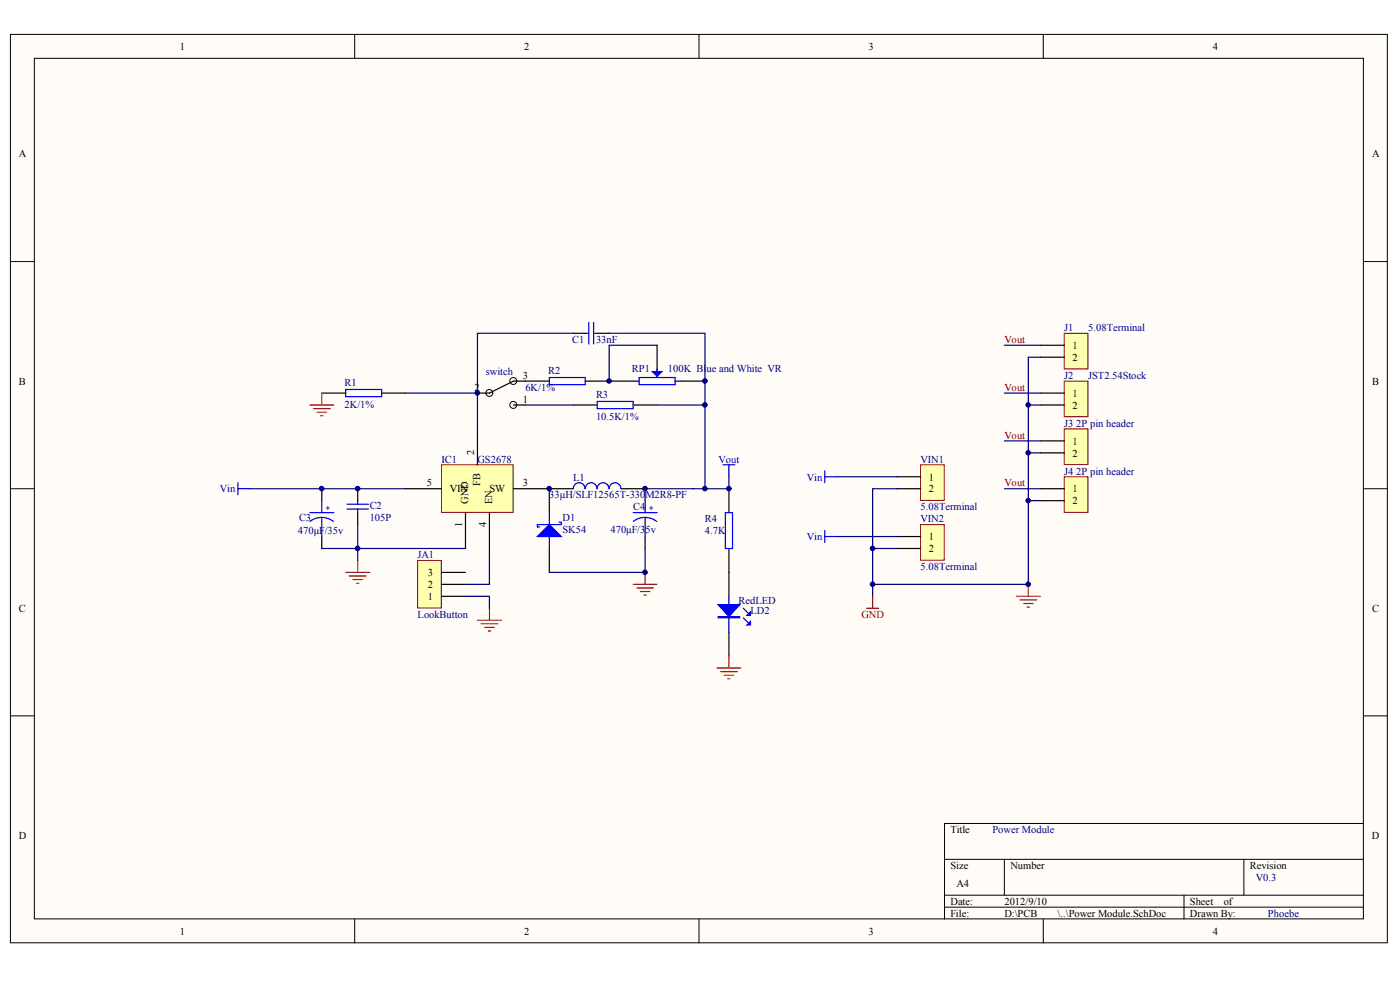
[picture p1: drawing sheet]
<svg xmlns="http://www.w3.org/2000/svg" width="290mm" height="203mm" viewBox="0 0 290 203" stroke-linecap="round" stroke-linejoin="round" font-family="sans-serif">
<g fill="#fffcf8" stroke="#000" stroke-width=".21">
<path d="M2.2 7.1h285.2v188h-285.2z"/>
<path d="M7.1 12.1h275.3v178h-275.3z"/>
</g>
<g fill="none" stroke="#000" stroke-width=".21">
<path d="M73.5 7.1v5M144.8 7.1v5M216.1 7.1v5M2.2 54.1h4.9M282.4 54.1h5M2.2 101.1h4.9M282.4 101.1h5M2.2 148.1h4.9M282.4 148.1h5M195.6 177.8h86.8M208 177.8v7.4M257.6 177.8v7.4"/>
<path d="M282.4 170.4h-86.8v19.8M73.5 190.2v4.9M144.8 190.2v4.9M195.6 185.2h86.8M195.6 187.7h86.8M216.1 190.2v4.9M245.2 185.2v5"/>
</g>
<path d="M118.7 69h2.5M123.7 69h2.5M66.6 81.3h5M79.1 81.3h4.9M66.6 101.1v2.5M66.6 111v2.5M74.1 101.1v2.5M74.1 106.1v2.4M113.8 113.5v4.9M118.7 101.1h-4.9v5M128.7 101.1h4.9v2.5M133.6 111v2.5" fill="none" stroke="#000" stroke-width=".25"/>
<g fill="none" stroke="#00f" stroke-width=".25">
<path d="M121.2 69h.8M122 66.7v4.5M123 69h.7M123 66.7v4.5M71.6 80.6h7.5v1.5h-7.5zM64.2 106.1h4.9M66.6 107.1l1.6 .3 .9 .5M66.6 107.1l-1.5 .3-.9 .5M66.6 103.6v2.5M66.6 107.1v3.9M71.9 104.3h4.4M71.9 105.3h4.4"/>
<path d="M74.1 103.6v.7M74.1 105.3v.8M113.8 106.1v2.4M113.8 111v2.5M115.8 108.1h.5v.4h-5v.5h.5M121.2 101.1a1.22 1.22 0 0 0-1.2-1.2 1.22 1.22 0 0 0-1.3 1.2M123.6 101.1a1.22 1.22 0 0 0-1.2-1.2 1.22 1.22 0 0 0-1.2 1.2M126.1 101.1a1.22 1.22 0 0 0-1.2-1.2 1.22 1.22 0 0 0-1.2 1.2M128.6 101.1a1.22 1.22 0 0 0-1.2-1.2 1.22 1.22 0 0 0-1.2 1.2M131.1 106.1h5M133.6 107.1l1.5 .3 .9 .5M133.6 107.1l-1.5 .3-.9 .5"/>
<path d="M133.6 103.6v2.5M133.6 107.1v3.9"/>
</g>
<path d="M64.2 83.8h4.9M64.9 84.6h3.5M65.7 85.3h1.9M66.4 86h.5M66.6 81.3v2.5M71.6 118.4h5M72.4 119.2h3.4M73.1 119.9h2M74.1 116v2.4M73.8 120.7h.5" fill="none" stroke="#f00" stroke-width=".25"/>
<path d="M111.3 111l2.5-2.5 2.5 2.5z" fill="#00f" stroke="#00f" stroke-width=".25"/>
<path d="M91.5 96.2h14.8v9.8h-14.8z" fill="#ffffb0" stroke="#800000" stroke-width=".21"/>
<path d="M98.9 88.8v7.4M84 101.1h7.5M96.4 106.1v7.4M101.4 106.1v7.4M106.3 101.1h7.5M151 101.1v5M151 113.5v9.9M151 130.8v5" fill="none" stroke="#000" stroke-width=".25"/>
<path d="M74.1 108.5v7.5M133.6 113.5v4.9h-19.8" fill="none" stroke="#000080" stroke-width=".25"/>
<g fill="none" stroke="#f00" stroke-width=".25">
<path d="M133.6 118.4v2.5M98.9 128.3h5M99.6 129.1h3.5M100.4 129.8h2M101.1 130.6h.5M101.4 125.9v2.4M131.1 120.9h5M131.9 121.7h3.5M132.6 122.4h2M133.4 123.1h.5M148.5 138.2h5M149.2 139h3.5"/>
<path d="M150 139.7h2M151 135.8v2.4M150.7 140.5h.5"/>
</g>
<path d="M49.3 99.9v2.5M149.7 96.2h2.5M151 96.2v2.5M49.3 101.1h2.5M150.2 106.1h1.5v7.4h-1.5zM151 123.4v7.4M154 127.8l1 1M154 125.9l1 1" fill="none" stroke="#00f" stroke-width=".25"/>
<g fill="#00f" stroke="#00f" stroke-width=".25">
<path d="M148.8 125.1h4.4l-2.2 2.5z"/>
<path d="M154.7 129.3l.7-.7v.7z"/>
<path d="M154.7 127.4l.7-.8v.8z"/>
<path d="M148.8 127.6h4.4v.2h-4.4z" fill-rule="evenodd"/>
</g>
<path d="M190.7 96.2h4.9v7.4h-4.9z" fill="#ffffb0" stroke="#800000" stroke-width=".21"/>
<path d="M185.7 98.7h5M185.7 101.1h5" fill="none" stroke="#000" stroke-width=".25"/>
<path d="M190.7 108.5h4.9v7.4h-4.9z" fill="#ffffb0" stroke="#800000" stroke-width=".21"/>
<path d="M185.7 111h5M185.7 113.5h5" fill="none" stroke="#000" stroke-width=".25"/>
<path d="M220.4 69h4.9v7.3h-4.9z" fill="#ffffb0" stroke="#800000" stroke-width=".21"/>
<path d="M215.5 71.4h4.9M215.5 73.9h4.9" fill="none" stroke="#000" stroke-width=".25"/>
<path d="M173.3 98.7h12.4M173.3 111h12.4M180.8 113.5h4.9M185.7 101.1h-4.9v22.3" fill="none" stroke="#000080" stroke-width=".25"/>
<path d="M170.8 97.4v2.5M170.8 98.7h2.5M170.8 109.8v2.5M170.8 111h2.5" fill="none" stroke="#00f" stroke-width=".25"/>
<path d="M86.5 116h4.9v9.8h-4.9z" fill="#ffffb0" stroke="#800000" stroke-width=".21"/>
<path d="M91.5 118.4h4.9M91.5 123.4h4.9M91.5 120.9h4.9" fill="none" stroke="#000" stroke-width=".25"/>
<path d="M220.4 98.7h4.9v7.3h-4.9z" fill="#ffffb0" stroke="#800000" stroke-width=".21"/>
<path d="M215.5 101.1h4.9M215.5 103.6h4.9" fill="none" stroke="#000" stroke-width=".25"/>
<path d="M220.4 88.8h4.9v7.3h-4.9z" fill="#ffffb0" stroke="#800000" stroke-width=".21"/>
<path d="M113.8 78.9h-7.5l-4.9 2.4h-2.5M121.2 78.9h9.9M136.1 71.4v5M141.1 78.9h4.9M106.3 83.8h2.5M118.7 83.8h5M131.1 83.8h5M215.5 91.2h4.9M215.5 93.7h4.9" fill="none" stroke="#000" stroke-width=".25"/>
<path d="M210.5 123.4h5M211.3 124.1h3.4M212 124.9h2M212.7 125.6h.5M213 120.9v2.5" fill="none" stroke="#f00" stroke-width=".25"/>
<path d="M179.5 125.9h2.5M180.8 123.4v2.5" fill="none" stroke="#800000" stroke-width=".25"/>
<g fill="none" stroke="#000080" stroke-width=".25">
<path d="M118.7 69h-19.8v19.8M126.2 69h19.8v14.8M136.1 71.4h-9.9v7.5M208 71.4h7.5M84 81.3h14.9M108.8 83.8h9.9M136.1 83.8h9.9M146 83.8v17.3M151 98.7v2.4h-5M208 91.2h7.5M213 93.7h2.5M66.6 113.5h29.8"/>
<path d="M101.4 113.5v7.4h-5M133.6 101.1h12.4M208 101.1h7.5M213 103.6h2.5M96.4 123.4h5v2.5"/>
</g>
<path d="M113.8 78.1h7.4v1.5h-7.4zM131.1 78.9h1.3M132.4 78.1h7.4v1.5h-7.4zM136.1 76.4v1.7M139.8 78.9h1.3M123.7 83.1h7.4v1.5h-7.4z" fill="none" stroke="#00f" stroke-width=".25"/>
<path d="M135.1 76.9h2l-1 1z" fill="#00f" stroke="#00f" stroke-width=".25"/>
<g fill="none" stroke="#000" stroke-width=".21">
<circle cx="106.3" cy="78.8" r=".72"/>
<circle cx="101.4" cy="81.3" r=".72"/>
<circle cx="106.3" cy="83.8" r=".72"/>
</g>
<path d="M220.4 78.9h4.9v7.3h-4.9z" fill="#ffffb0" stroke="#800000" stroke-width=".21"/>
<path d="M215.5 81.3h4.9M215.5 83.8h4.9" fill="none" stroke="#000" stroke-width=".25"/>
<path d="M215.5 73.9h-2.5v47h-32.2M208 81.3h7.5M213 83.8h2.5M51.8 101.1h32.2" fill="none" stroke="#000080" stroke-width=".25"/>
<g fill="#000080" stroke="#000080" stroke-width=".21">
<circle cx="66.6" cy="101.1" r=".47"/>
<circle cx="74.1" cy="113.5" r=".47"/>
<circle cx="74.1" cy="101.1" r=".47"/>
<circle cx="98.9" cy="81.3" r=".47"/>
<circle cx="113.8" cy="101.1" r=".47"/>
<circle cx="126.2" cy="78.8" r=".47"/>
<circle cx="133.6" cy="118.4" r=".47"/>
<circle cx="133.6" cy="101.1" r=".47"/>
<circle cx="146" cy="101.1" r=".47"/>
<circle cx="146" cy="83.8" r=".47"/>
<circle cx="146" cy="78.8" r=".47"/>
<circle cx="151" cy="101.1" r=".47"/>
<circle cx="180.7" cy="120.9" r=".47"/>
<circle cx="180.7" cy="113.5" r=".47"/>
<circle cx="213" cy="120.9" r=".47"/>
<circle cx="213" cy="103.6" r=".47"/>
<circle cx="213" cy="93.7" r=".47"/>
<circle cx="213" cy="83.8" r=".47"/>
</g>
<g font-size="2.2">
<text x="37.3" y="10.3">1</text>
<text x="108.6" y="10.3">2</text>
<text x="179.9" y="10.3">3</text>
<text x="251.2" y="10.3">4</text>
<text x="3.9" y="32.6">A</text>
<text x="284.2" y="32.6">A</text>
<text x="222.2" y="72.2">1</text>
<text x="222.2" y="74.7">2</text>
<text x="3.9" y="79.6">B</text>
<text x="98.3" y="80.9">2</text>
<text x="108.3" y="78.4">3</text>
<text x="108.3" y="83.4">1</text>
<text x="222.2" y="82.1">1</text>
<text x="284.2" y="79.6">B</text>
<text x="222.2" y="84.6">2</text>
<text x="98.2" y="94.2" transform="rotate(-90 98.2 94.2)">2</text>
<text x="222.2" y="92">1</text>
<text x="222.2" y="94.5">2</text>
<text x="88.4" y="100.7">5</text>
<text x="93.2" y="101.9">VIN</text>
<text x="99.5" y="100.6" transform="rotate(-90 99.5 100.6)">FB</text>
<text x="101.4" y="101.9">SW</text>
<text x="108.3" y="100.7">3</text>
<text x="192.4" y="99.4">1</text>
<text x="192.4" y="101.9">2</text>
<text x="222.2" y="101.9">1</text>
<text x="97" y="104.3" transform="rotate(-90 97 104.3)">GND</text>
<text x="102" y="104.3" transform="rotate(-90 102 104.3)">EN</text>
<text x="222.2" y="104.4">2</text>
<text x="95.8" y="109.1" transform="rotate(-90 95.8 109.1)">1</text>
<text x="100.7" y="109.1" transform="rotate(-90 100.7 109.1)">4</text>
<text x="192.4" y="111.8">1</text>
<text x="88.6" y="119.2">3</text>
<text x="192.4" y="114.3">2</text>
<text x="88.6" y="124.2">1</text>
<text x="88.6" y="121.7">2</text>
<text x="3.9" y="126.6">C</text>
<text x="284.2" y="126.6">C</text>
<text x="3.9" y="173.6">D</text>
<text x="196.9" y="172.3">Title</text>
<text x="284.2" y="173.6">D</text>
<text x="196.9" y="179.8">Size</text>
<text x="209.3" y="179.8">Number</text>
<text x="258.9" y="179.8">Revision</text>
<text x="198.1" y="183.5">A4</text>
<text x="196.9" y="187.2">Date:</text>
<text x="196.9" y="189.7">File:</text>
<text x="208" y="187.2">2012/9/10</text>
<text x="208" y="189.7">D:\PCB</text>
<text x="219.1" y="189.7">\..\Power Module.SchDoc</text>
<text x="246.5" y="187.2">Sheet</text>
<text x="246.5" y="189.7">Drawn By:</text>
<text x="253.5" y="187.2">of</text>
<text x="37.3" y="193.4">1</text>
<text x="108.6" y="193.4">2</text>
<text x="179.9" y="193.4">3</text>
<text x="251.2" y="193.4">4</text>
</g>
<g font-size="2.2" fill="#000080">
<text x="118.5" y="71">C1</text>
<text x="123.5" y="71">33nF</text>
<text x="220.4" y="68.5">J1</text>
<text x="225.4" y="68.5">5.08Terminal</text>
<text x="100.6" y="77.7">switch</text>
<text x="113.5" y="77.4">R2</text>
<text x="130.9" y="76.9">RP1</text>
<text x="138.3" y="76.9">100K Blue and White VR</text>
<text x="71.4" y="79.9">R1</text>
<text x="108.8" y="80.9">6K/1%</text>
<text x="123.5" y="82.4">R3</text>
<text x="220.4" y="78.4">J2</text>
<text x="225.4" y="78.4">JST2.54Stock</text>
<text x="71.4" y="84.3">2K/1%</text>
<text x="123.5" y="86.8">10.5K/1%</text>
<text x="220.4" y="88.3">J3</text>
<text x="222.9" y="88.3">2P pin header</text>
<text x="91.5" y="95.7">IC1</text>
<text x="98.9" y="95.7">GS2678</text>
<text x="190.7" y="95.7">VIN1</text>
<text x="118.7" y="99.4">L1</text>
<text x="220.4" y="98.2">J4</text>
<text x="222.9" y="98.2">2P pin header</text>
<text x="61.9" y="107.8">C3</text>
<text x="76.6" y="105.4">C2</text>
<text x="76.6" y="107.8">105P</text>
<text x="113.8" y="103.1">33μH/SLF12565T-330</text>
<text x="116.5" y="107.8">D1</text>
<text x="131.1" y="105.6">C4</text>
<text x="133.7" y="103.1">M2R8-PF</text>
<text x="190.7" y="105.6">5.08Terminal</text>
<text x="61.7" y="110.6">470μF/35v</text>
<text x="116.5" y="110.3">SK54</text>
<text x="126.4" y="110.3">470μF/35v</text>
<text x="146" y="108.1">R4</text>
<text x="146" y="110.6">4.7K</text>
<text x="190.7" y="108.1">VIN2</text>
<text x="86.5" y="115.5">JA1</text>
<text x="190.7" y="118">5.08Terminal</text>
<text x="153" y="124.9">RedLED</text>
<text x="86.5" y="127.9">LookButton</text>
<text x="155.4" y="127.1">LD2</text>
<text x="205.6" y="172.4">Power Module</text>
<text x="260.1" y="182.3">V0.3</text>
<text x="262.6" y="189.7">Phoebe</text>
</g>
<g font-size="2.2" fill="#800000">
<text x="208" y="71">Vout</text>
<text x="208" y="80.9">Vout</text>
<text x="208" y="90.8">Vout</text>
<text x="208" y="100.7">Vout</text>
<text x="178.4" y="127.8">GND</text>
</g>
<g font-size="2.2" fill="#00f">
<text x="148.8" y="95.7">Vout</text>
<text x="45.6" y="101.9">Vin</text>
<text x="167.1" y="99.4">Vin</text>
<text x="167.1" y="111.8">Vin</text>
</g>
<g font-size="1.8" fill="#000080">
<text x="67.4" y="105.7">+</text>
<text x="134.4" y="105.7">+</text>
</g>
</svg>
